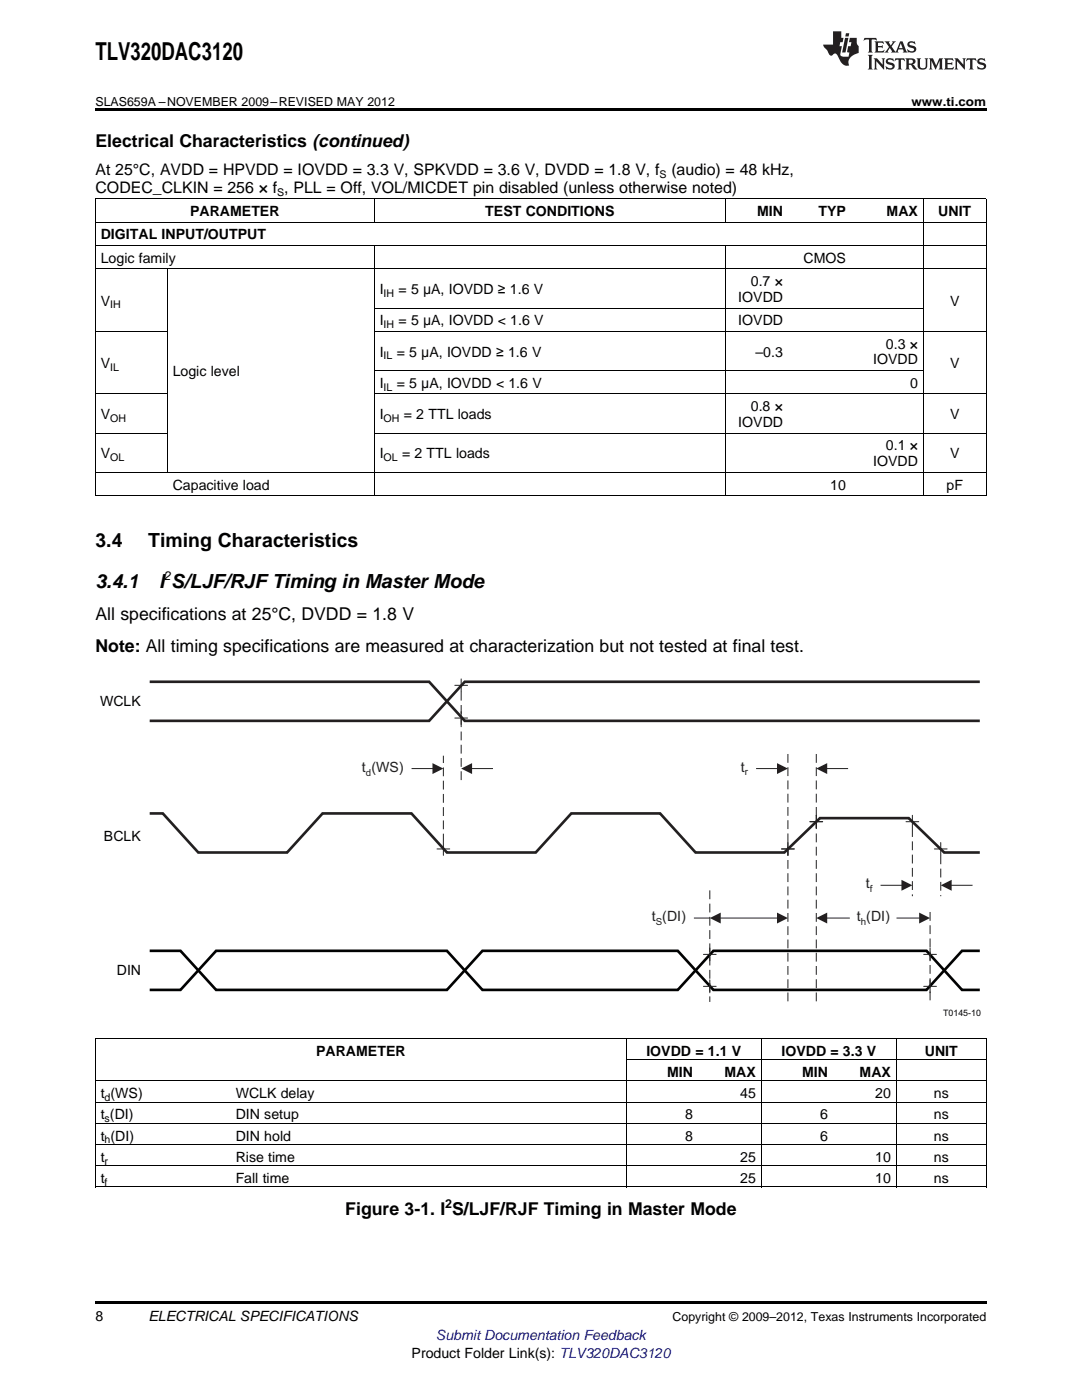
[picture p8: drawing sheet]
<svg xmlns="http://www.w3.org/2000/svg" width="216mm" height="279mm" viewBox="0 0 216 279" stroke-linecap="round" stroke-linejoin="round" font-family="sans-serif">
<path d="M29.9 162.3h2.6l7.1 7.8h17.7l7.1-7.8h17.7l7.1 7.8h17.7l7.1-7.8h17.7l7.1 7.8h17.7l7.1-6.8h17.7l7.1 6.8h7.1" fill="none" stroke="#231f20" stroke-width=".53"/>
<path d="M29.9 197.6h6.1l7.1-7.8h46.1l7.1 7.8h38.9l7.1-7.8h42.6l7.1 7.8h3.5M29.9 189.8h6.1l7.1 7.8h46.1l7.1-7.8h38.9l7.1 7.8h42.6l7.1-7.8h3.5" fill="none" stroke="#010202" stroke-width=".53"/>
<g fill="none" stroke="#231f20" stroke-width=".2">
<path d="M90.8 143.3h2.5M92 142v2.6M87.2 169.4h2.5M88.5 168.1v2.6M155.9 169.4h2.6M157.2 168.1v2.6M161.6 164h2.6M162.9 162.7v2.6M140.4 190.5h2.5M140.4 196.8h2.5M141.6 189.2v2.6M141.6 195.6v2.5"/>
<path d="M143.7 183.2h11.5M184.3 190.5h2.6M184.3 196.8h2.6M185.6 189.2v2.6M185.6 195.6v2.5"/>
</g>
<path d="M92 138.1v17.9M157.2 150.5v49.5M162.9 150.5v49.5M88.5 168.1v-17.3M141.6 177.7v22.3M185.6 182v18" fill="none" stroke="#231f20" stroke-width=".2" stroke-dasharray="1.8 .9" stroke-linecap="butt"/>
<g fill="#231f20">
<path d="M155 182.1l2.2 1.1-2.2 1.1z"/>
<path d="M141.6 183.2l2.2-1.1v2.2z"/>
</g>
<path d="M178.9 183.2h4.6" fill="none" stroke="#231f20" stroke-width=".2"/>
<path d="M183.4 182.1l2.2 1.1-2.2 1.1z" fill="#231f20"/>
<path d="M164.9 183.2h4.7" fill="none" stroke="#231f20" stroke-width=".2"/>
<path d="M162.9 183.2l2.2-1.1v2.2z" fill="#231f20"/>
<path d="M82.1 153.4h4.3" fill="none" stroke="#231f20" stroke-width=".2"/>
<path d="M86.3 152.3l2.2 1.1-2.2 1.1z" fill="#231f20"/>
<path d="M94.1 153.4h4.3" fill="none" stroke="#231f20" stroke-width=".2"/>
<path d="M92 153.4l2.2-1.1v2.2z" fill="#231f20"/>
<path d="M90.8 136.8h2.5M92 135.5v2.6M150.9 153.4h4.3M155.9 169.4h2.6M157.2 168.1v2.6M161.6 164h2.6M162.9 162.7v2.6M180.8 164h2.5M182.1 162.7v2.6M186.4 169.4h2.6M187.7 168.1v2.6M138.5 183.2h3.1" fill="none" stroke="#231f20" stroke-width=".2"/>
<path d="M29.9 136.1h55.7l7.1 7.8h102.8M195.5 136.1h-102.8l-7.1 7.8h-55.7" fill="none" stroke="#231f20" stroke-width=".53"/>
<path d="M182.1 165.3v13.6M187.7 170.7v8.2" fill="none" stroke="#231f20" stroke-width=".2" stroke-dasharray="1.8 .9" stroke-linecap="butt"/>
<path d="M155 152.3l2.2 1.1-2.2 1.1z" fill="#231f20"/>
<path d="M175.7 176.7h4.3" fill="none" stroke="#231f20" stroke-width=".2"/>
<path d="M179.9 175.6l2.2 1.1-2.2 1.1z" fill="#231f20"/>
<path d="M164.9 153.4h4.3" fill="none" stroke="#231f20" stroke-width=".2"/>
<path d="M162.9 153.4l2.2-1.1v2.2z" fill="#231f20"/>
<path d="M189.8 176.7h4.3" fill="none" stroke="#231f20" stroke-width=".2"/>
<path d="M187.7 176.7l2.2-1.1v2.2z" fill="#231f20"/>
<g fill="#231f20">
<path d="M172.5 7.6l-.1 .5 .4-.2h.6v.1v2.1l-.2 .4h.9l-.2-.4v-2.1l.1-.1h.5l.5 .2-.2-.5zM174.5 8.3l.2 .3v1.5l-.2 .4h1.8l.2-.6a1.04 1.04 0 0 1-1.3 .2v-.7h.6l.3 .2v-.6l-.3 .2h-.6v-.6l.8-.1 .4 .3-.2-.5zM176.5 8.3l.9 1.1-.9 1.1h.8l-.2-.2 .4-.7 .5 .7-.2 .2h1.5l-.2-.2 .2-.4h.9l.1 .4-.2 .2h1l-.3-.3-.7-1.9h-.5l-.9 2-.8-1 .9-1h-.8l.1 .3-.4 .5-.3-.6 .1-.2zM179.7 8.6l.4 1h-.7zM181.3 8.4a.63 .63 0 0 0-.2 .7 .63 .63 0 0 0 .6 .4l.6 .2 .1 .2a.75 .75 0 0 1-.7 .4 .75 .75 0 0 1-.6-.5l.1 .7 .1-.1a1.11 1.11 0 0 0 1.5-.6 1.13 1.13 0 0 0-1.2-.8l-.1-.4a1.04 1.04 0 0 1 1.2 .2l-.2-.5-.2 .1-.4-.2zM173.2 10.9l.2 .4v2.2l-.2 .4h1l-.3-.4v-2.2l.3-.4zM174.3 11.6l.3 .4v1.5l-.3 .4h.8l-.2-.4v-1.3l1.5 1.7v-1.9l.2-.4h-.7l.2 .4v.9l-1.1-1.3zM177 11.8a.62 .62 0 0 0-.2 .7 .62 .62 0 0 0 .6 .4l.6 .1 .1 .3a.76 .76 0 0 1-.7 .3 .76 .76 0 0 1-.7-.4l.2 .7 .1-.1a1.11 1.11 0 0 0 1.5-.6 1.13 1.13 0 0 0-1.2-.8l-.1-.4a1.04 1.04 0 0 1 1.2 .2l-.2-.6-.2 .1-.5-.1zM178.7 11.6l-.2 .6a.61 .61 0 0 1 .8-.3v1.6l-.2 .4h.9l-.2-.4v-1.6a.63 .63 0 0 1 .7 .3l-.1-.6zM180.6 11.6l.3 .4v1.5l-.3 .4h1l-.2-.2-.1-.8 .6 .2a.76 .76 0 0 0 1.2 .7l-1-1a.58 .58 0 0 0 .6-.5 .58 .58 0 0 0-.5-.6zM181.4 11.9h.1a.45 .45 0 0 1 .5 .1 .45 .45 0 0 1 .1 .5l-.8 .2zM182.9 11.6l.2 .2a2.17 2.17 0 0 0 .3 1.9 .99 .99 0 0 0 1.6-.6v-1.1l.2-.4h-.7l.2 .2a1.92 1.92 0 0 1-.2 1.8 .6 .6 0 0 1-.9-.5v-1.1l.2-.4zM185.4 11.6l.2 .4v1.5l-.2 .4h.7l-.2-.4v-1.4l.8 1.8 .8-1.8v1.4l-.2 .4h.9l-.2-.4v-1.5l.2-.4h-.8l-.6 1.5-.6-1.5zM188.4 11.6l.2 .4v1.5l-.2 .4h1.8l.1-.6a1.04 1.04 0 0 1-1.2 .1v-.6h.5l.4 .2v-.6l-.4 .2h-.5v-.7h.8l.3 .3-.1-.6zM190.5 11.6l.2 .4v1.5l-.2 .4h.7l-.2-.4v-1.3l1.5 1.7v-1.9l.2-.4h-.7l.2 .4v.9l-1.1-1.3zM192.9 11.6l-.1 .6a.61 .61 0 0 1 .7-.3l.1 1.6-.3 .4h1l-.3-.4 .1-1.6a.63 .63 0 0 1 .7 .3l-.1-.6zM195.2 11.8a.62 .62 0 0 0-.2 .7 .62 .62 0 0 0 .6 .4l.6 .1 .1 .3a.76 .76 0 0 1-.7 .3 .76 .76 0 0 1-.6-.4l.1 .7 .1-.1a1.11 1.11 0 0 0 1.6-.6 1.13 1.13 0 0 0-1.3-.8l-.1-.4a1.04 1.04 0 0 1 1.2 .2l-.1-.6-.2 .1-.5-.1z"/>
<path d="M166.2 6.3v2.6h-1.9v.4l.8 .9a.91 .91 0 0 0 1 .8 .56 .56 0 0 1 .5-.3 .56 .56 0 0 1 .5 .3l.4 .8a1.53 1.53 0 0 0 1.9 1.2 1.54 1.54 0 0 1 1-2.1l.9-.3v-1.4a1.52 1.52 0 0 1-.4-1.6h-1.3l-.2 .8h.5l-.2 .8h-.5l-.1 1v.2l.4 .1-.2 .8a1.93 1.93 0 0 1-1.6-.3l.3-1.8h-.5l.2-.8h.4l.2-.8h-.4v-1.3zM168.6 7.6l-.6 2.9h.7l.6-2.9zM168.8 6.6l-.1 .7h.6l.2-.7z"/>
</g>
<path d="M19 21.6h177.8v.6h-177.8zM19 259.7h177.8v.5h-177.8z" fill="#000"/>
<g fill="none" stroke="#000" stroke-width=".2">
<path d="M19 39.7h177.8M19.1 39.7v59.3M74.7 39.7v4.7M144.7 39.7v4.7M184.2 39.7v59.3M196.8 39.7v59.3M19 53.6h177.8M19 49h177.8M19 44.3h177.8M33.4 53.7v40.6M74.7 49v50M144.7 49v50"/>
<path d="M19 78.6h14.4M19 66.1h14.4M74.7 78.6h122.1M74.7 74h109.6M74.7 66.1h122.1M74.7 61.5h109.6M19 98.9h177.8M19 94.3h177.8M19 86.4h14.4M74.7 86.4h122.1M19 219.9h177.8M19 215.7h177.8"/>
<path d="M19 207.2h177.8M19.1 207.3v29.6M124.9 207.3v29.6M125 211.5h71.8M151.9 207.3v29.6M178.8 207.3v29.6M196.8 207.3v29.6M19 236.9h177.8M19 232.6h177.8M19 228.4h177.8M19 224.2h177.8"/>
</g>
<text font-size="4.9" x="19" y="12">TLV320DAC3120</text>
<g font-size="3.9">
<text x="19" y="109.2">3.4</text>
<text x="29.6" y="109.2">Timing Characteristics</text>
<text x="19" y="117.3">3.4.1</text>
<text x="31.7" y="117.3">I S/LJF/RJF Timing in Master Mode</text>
</g>
<g font-size="3.5">
<text x="19" y="29.3">Electrical Characteristics (continued)</text>
<text x="19" y="123.7">All specifications at 25°C, DVDD = 1.8 V</text>
<text x="19" y="130">Note: All timing specifications are measured at characterization but not tested at final test.</text>
<text x="68.9" y="242.6">Figure 3-1. I S/LJF/RJF Timing in Master Mode</text>
</g>
<g font-size="3.2">
<text x="19" y="34.9">At 25°C, AVDD = HPVDD = IOVDD = 3.3 V, SPKVDD = 3.6 V, DVDD = 1.8 V, f</text>
<text x="134" y="34.9">(audio) = 48 kHz,</text>
<text x="19" y="38.5">CODEC_CLKIN = 256 × f , PLL = Off, VOL/MICDET pin disabled (unless otherwise noted)</text>
</g>
<g font-size="2.8">
<text x="20.1" y="47.8">DIGITAL INPUT/OUTPUT</text>
<text x="37.9" y="43.1">PARAMETER</text>
<text x="96.8" y="43.1">TEST CONDITIONS</text>
<text x="151.1" y="43.1">MIN</text>
<text x="163.3" y="43.1">TYP</text>
<text x="176.9" y="43.1">MAX</text>
<text x="187.2" y="43.1">UNIT</text>
<text x="20.1" y="52.4">Logic family</text>
<text x="160.3" y="52.4">CMOS</text>
<text x="75.8" y="58.7">I</text>
<text x="79.5" y="58.7">= 5 μA, IOVDD ≥ 1.6 V</text>
<text x="149.8" y="57.1">0.7 ×</text>
<text x="20.1" y="61">V</text>
<text x="75.8" y="64.9">I</text>
<text x="79.5" y="64.9">= 5 μA, IOVDD &lt; 1.6 V</text>
<text x="147.3" y="60.3">IOVDD</text>
<text x="147.3" y="64.9">IOVDD</text>
<text x="189.6" y="61">V</text>
<text x="75.8" y="71.2">I</text>
<text x="79.2" y="71.2">= 5 μA, IOVDD ≥ 1.6 V</text>
<text x="150.7" y="71.2">–0.3</text>
<text x="176.8" y="69.6">0.3 ×</text>
<text x="20.1" y="73.5">V</text>
<text x="34.5" y="75.1">Logic level</text>
<text x="75.8" y="77.4">I</text>
<text x="79.2" y="77.4">= 5 μA, IOVDD &lt; 1.6 V</text>
<text x="174.2" y="72.7">IOVDD</text>
<text x="181.6" y="77.4">0</text>
<text x="189.6" y="73.5">V</text>
<text x="20.1" y="83.6">V</text>
<text x="75.8" y="83.6">I</text>
<text x="80.6" y="83.6">= 2 TTL loads</text>
<text x="149.8" y="82.1">0.8 ×</text>
<text x="189.6" y="83.6">V</text>
<text x="147.3" y="85.2">IOVDD</text>
<text x="176.8" y="89.9">0.1 ×</text>
<text x="20.1" y="91.5">V</text>
<text x="75.8" y="91.5">I</text>
<text x="80.2" y="91.5">= 2 TTL loads</text>
<text x="174.2" y="93.1">IOVDD</text>
<text x="189.6" y="91.5">V</text>
<text x="34.5" y="97.7">Capacitive load</text>
<text x="165.7" y="97.7">10</text>
<text x="188.9" y="97.7">pF</text>
<text x="63.1" y="210.7">PARAMETER</text>
<text x="129" y="210.7">IOVDD = 1.1 V</text>
<text x="133.1" y="214.9">MIN</text>
<text x="144.6" y="214.9">MAX</text>
<text x="155.9" y="210.7">IOVDD = 3.3 V</text>
<text x="160.1" y="214.9">MIN</text>
<text x="171.5" y="214.9">MAX</text>
<text x="184.5" y="210.7">UNIT</text>
<text x="20.1" y="219.1">t (WS)</text>
<text x="47" y="219.1">WCLK delay</text>
<text x="147.7" y="219.1">45</text>
<text x="174.7" y="219.1">20</text>
<text x="186.3" y="219.1">ns</text>
<text x="20.1" y="223.4">t (DI)</text>
<text x="20.1" y="227.6">t (DI)</text>
<text x="47" y="223.4">DIN setup</text>
<text x="47" y="227.6">DIN hold</text>
<text x="136.7" y="223.4">8</text>
<text x="136.7" y="227.6">8</text>
<text x="163.7" y="223.4">6</text>
<text x="163.7" y="227.6">6</text>
<text x="186.3" y="223.4">ns</text>
<text x="186.3" y="227.6">ns</text>
<text x="20.1" y="231.8">t</text>
<text x="47" y="231.8">Rise time</text>
<text x="147.7" y="231.8">25</text>
<text x="174.7" y="231.8">10</text>
<text x="186.3" y="231.8">ns</text>
<text x="20.1" y="236.1">t</text>
<text x="47" y="236.1">Fall time</text>
<text x="147.7" y="236.1">25</text>
<text x="174.7" y="236.1">10</text>
<text x="186.3" y="236.1">ns</text>
<text x="19" y="263.6">8</text>
<text x="29.6" y="263.6">ELECTRICAL SPECIFICATIONS</text>
<text x="82.1" y="270.9">Product Folder Link(s): TLV320DAC3120</text>
</g>
<g font-size="2.8" fill="#010202">
<text x="20" y="141">WCLK</text>
<text x="20.8" y="167.8">BCLK</text>
<text x="23.3" y="194.7">DIN</text>
</g>
<g font-size="2.8" fill="#231f20">
<text x="72.2" y="154">t (WS)</text>
<text x="147.8" y="154">t</text>
<text x="172.8" y="177.3">t</text>
<text x="130.1" y="183.8">t (DI)</text>
<text x="171" y="183.9">t (DI)</text>
</g>
<text font-size="2.8" fill="#00f" x="87" y="267.4">Submit Documentation Feedback</text>
<g font-size="2.5">
<text x="19" y="21.1">SLAS659A –NOVEMBER 2009–REVISED MAY 2012</text>
<text x="181.9" y="21.1">www.ti.com</text>
<text x="32.8" y="115.8">2</text>
<text x="88.8" y="241.2">2</text>
<text x="134.2" y="263.6">Copyright © 2009–2012, Texas Instruments Incorporated</text>
</g>
<g font-size="2.1">
<text x="131.6" y="35.6">S</text>
<text x="55.3" y="39.1">S</text>
<text x="76.6" y="59.2">IH</text>
<text x="22" y="61.6">IH</text>
<text x="76.6" y="65.5">IH</text>
<text x="76.6" y="71.7">IL</text>
<text x="22" y="74">IL</text>
<text x="76.6" y="78">IL</text>
<text x="22" y="84.2">OH</text>
<text x="76.6" y="84.2">OH</text>
<text x="22" y="92">OL</text>
<text x="76.6" y="92">OL</text>
<text x="20.9" y="219.7">d</text>
<text x="20.9" y="223.9">s</text>
<text x="20.9" y="228.2">h</text>
<text x="20.9" y="232.4">r</text>
<text x="20.9" y="236.6">f</text>
</g>
<g font-size="1.9" fill="#231f20">
<text x="73" y="154.8">d</text>
<text x="148.6" y="154.8">r</text>
<text x="173.6" y="178.1">f</text>
<text x="130.9" y="184.6">S</text>
<text x="171.8" y="184.6">h</text>
</g>
<text font-size="1.8" fill="#010202" x="188.2" y="202.8">T0145-10</text>
</svg>
